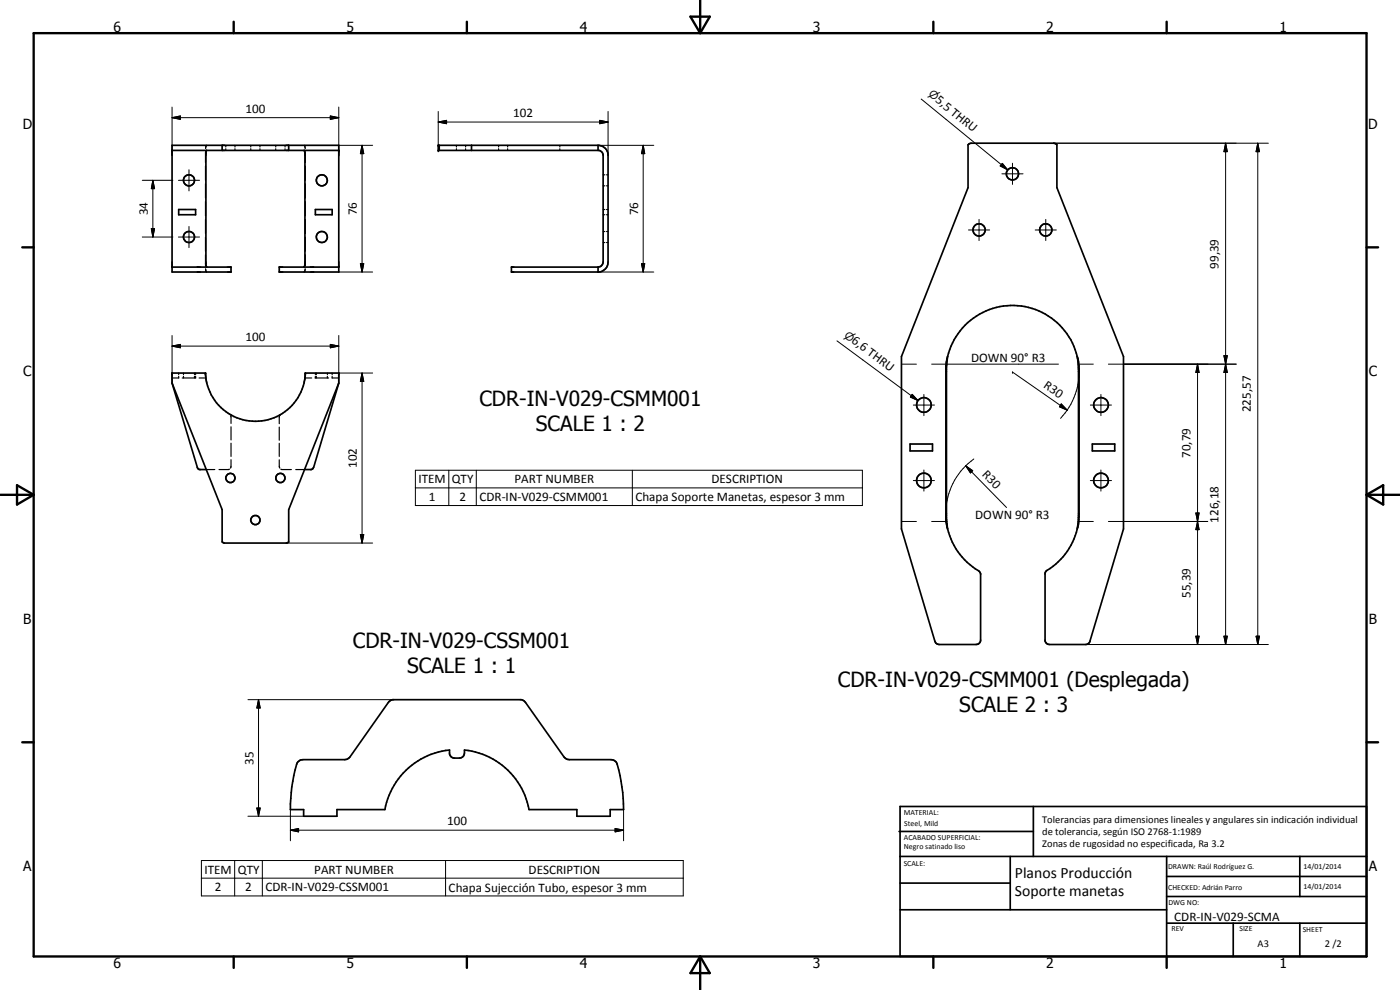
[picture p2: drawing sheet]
<svg xmlns="http://www.w3.org/2000/svg" width="420mm" height="297mm" viewBox="0 0 420 297" stroke-linecap="round" stroke-linejoin="round" font-family="sans-serif">
<g fill="none" stroke="#000" stroke-width=".51">
<path d="M51.6 45.1h50.1M62 45.1l-.2 .7v33.7l.2 .6M66.7 43.6v1.5M86.6 43.6v1.5M91.3 45.1l.2 .9v33.2l-.2 .9M131.8 43.6v1.5M141.5 43.6v1.5M179.5 43.6h-48v1.5h48.3l.5 .3 .5 .4 .2 .8v32a1.6 1.6 0 0 1-1.5 1.5M179.5 43.6v1.5M179.5 43.6a3 3 0 0 1 3 3v32a2.96 2.96 0 0 1-3 3M53.6 62.9h5.1v1.5h-5.1zM94.6 62.9h5.1v1.5h-5.1z"/>
<path d="M51.6 80.1h17.7v1.5h-17.7v-38h50.1v38h-17.9v-1.5h17.9M179.5 80.1h-26v1.5h26M179.5 80.1v1.5M51.6 114.9l15.1 38v9.7l.7 .3h18.5l.7-.3v-9.7l15.1-38M51.6 114.9v-3h10.1l.1 1.1a15 15 0 0 0 15.4 13.4 15 15 0 0 0 14.4-14.5h10.1v3M51.6 114.9l7.7 25.5 .6 .5h2M101.7 114.9l-7.6 25.3-.7 .7h-2M284.4 107l-.5 2.7v46.3l.5 2.7M284.4 107l-.4 3.4v44.9l.4 3.4M284.4 107a20 20 0 0 1 19.4-15.3 20 20 0 0 1 19.5 15.3M323.3 107l.4 3.9v43.8l-.4 4M323.3 107l.4 1.5 .1 2.1v44.5l-.1 2.1-.4 1.5"/>
<path d="M273.1 133.2h6.8v2.1h-6.8zM327.8 133.2h6.7v2.1h-6.7zM284.4 158.7a21.2 21.2 0 0 0 9.6 12.9l.3 .5-.1 20.4a1.3 1.3 0 0 1-1.3 .9h-11.1l-1-.5-10.3-34.2v-51.7l20-50.7v-12.9l1-.4h24.7l1 .4v12.9l20 50.7v51.7l-10.2 34-.6 .6-.6 .1h-10.9a1.33 1.33 0 0 1-1.3-1.1v-20.3l.2-.5a20.7 20.7 0 0 0 9.5-12.8M89.5 228.5l.8-.5 .6-.1h12.5l.9-.2 .8-.6 11.4-16.3 1.3-.9 38.9 .1 1 .8 11.5 16.3 .8 .6 .9 .2h12.4a1.97 1.97 0 0 1 1.9 1.5l.9 3.3 .8 5.1 .2 5.1h-4v2h-10v-2h-14.3a22 22 0 0 0-19.4-17.9 1.77 1.77 0 0 1-1.5 2.5h-1.5l-.9-.3-.6-1v-1.2a22 22 0 0 0-19.4 17.9h-14.4v2h-10v-2h-3.9a41.4 41.4 0 0 1 2.1-14.1zM269.8 249.5h40.3M270.1 242h140v45h-140zM270.1 257h140M303.2 257v16M310.1 242v15M350.1 257v30M390.1 257v12M270.1 265h33.1"/>
<path d="M270.1 273h80M350.1 277h60M350.1 269h60M350.1 263h60M370.1 277v10M390.1 277v10"/>
<circle cx="56.7" cy="54.1" r="1.66"/>
<circle cx="96.6" cy="54.1" r="1.66"/>
<circle cx="303.8" cy="52.2" r="1.84"/>
<circle cx="56.7" cy="71.1" r="1.66"/>
<circle cx="96.6" cy="71.1" r="1.66"/>
<circle cx="293.8" cy="69" r="1.82"/>
<circle cx="313.8" cy="69" r="1.83"/>
<circle cx="277.3" cy="121.5" r="2.2"/>
<circle cx="330.4" cy="121.5" r="2.2"/>
<circle cx="69.2" cy="143.4" r="1.38"/>
<circle cx="76.7" cy="156" r="1.38"/>
<circle cx="84.1" cy="143.4" r="1.36"/>
<circle cx="277.3" cy="144.2" r="2.2"/>
<circle cx="330.4" cy="144.1" r="2.21"/>
</g>
<g fill="none" stroke="#000" stroke-width=".35">
<path d="M61.7 45.6v3.2M61.7 49.8v4.3M61.7 55.2v4.2M62 43.6l-.3 .9M67.8 43.6v.5M67.8 44.6v.5M70.5 43.6v.5M70.5 44.6v.5M75.3 43.6v.5M75.3 44.6v.5M78 43.6v.5M78 44.6v.5"/>
<path d="M82.8 43.6v.5M82.8 44.6v.5M85.5 43.6v.5M85.5 44.6v.5M91.3 43.6l.3 .9M91.6 45.6v3.2M91.6 49.8v4.3M91.6 55.2v4.2M137 43.6v.5M137 44.6v.5M139.7 43.6v.5M139.7 44.6v.5"/>
<path d="M149.6 43.6v.5M149.6 44.6v.5M152.3 43.6v.5M152.3 44.6v.5M168 43.6v.5M168 44.6v.5M181 55.8h.5M181 52.5h.5M182 55.8h.5M182 52.5h.5M61.7 60.5v4.3M61.7 65.8v4.3"/>
<path d="M61.7 71.2v4.2M61.7 76.5v3.2M91.6 60.5v4.3M91.6 65.8v4.3M91.6 71.2v4.2M91.6 76.5v3.2M181 64.4h.5M181 62.9h.5M181 72.8h.5M181 69.5h.5M182 64.4h.5M182 62.9h.5"/>
<path d="M182 72.8h.5M182 69.5h.5M61.7 80.7l.3 .9M91.6 80.7l-.3 .9M53.6 111.9v.5M53.6 112.9v.5h-2M54.7 113.4h4M55.1 111.9v.5M55.1 112.9v.5M58.4 111.9v.5M58.4 112.9v.5M58.7 111.9v.5"/>
<path d="M58.7 112.9v.5M59.8 113.4h2M91.5 113.4h2M94.6 113.4h4M94.6 111.9v.5M94.6 112.9v.5M94.9 111.9v.5M94.9 112.9v.5M98.2 111.9v.5M98.2 112.9v.5M99.6 113.4h2.1M99.7 111.9v.5"/>
<path d="M99.7 112.9v.5M68.9 124.2l.2 .3M69.2 124.8l.1 2.2M69.3 137.9l-.1 2.5M69.3 128.1v3.9M69.3 133v3.9M83.8 138l.2 2.4M83.8 128.1v4M83.8 133v3.9M83.9 124.8l-.1 2.3M84.3 124.3l-.2 .2M61.9 140.9h2.6"/>
<path d="M68.8 140.8l-3.1 .1M84.3 140.8l3.1 .1M88.8 140.9h2.6"/>
</g>
<g fill="#000">
<circle cx="51.6" cy="45.1" r=".25"/>
<circle cx="101.7" cy="45.1" r=".25"/>
<circle cx="131.5" cy="43.6" r=".25"/>
<circle cx="131.5" cy="45.1" r=".25"/>
<circle cx="51.6" cy="111.9" r=".25"/>
<circle cx="61.7" cy="111.9" r=".25"/>
<circle cx="91.6" cy="111.9" r=".25"/>
<circle cx="101.7" cy="111.9" r=".25"/>
</g>
<g fill="none" stroke="#000" stroke-width=".3">
<path d="M51.6 35.3l2.5-.5v1zM51.6 35.3h50.1M51.6 32.1v14.5M99.1 34.8l2.6 .5-2.6 .5zM101.7 32.1v14.5M131.5 36.6l2.5-.5v1zM131.5 36.6h51M131.5 33.4v10.2M180 36.1l2.5 .5-2.5 .5zM182.5 33.4v13.2M276.5 29.7l25.9 21.3M42.7 54.1h9.2"/>
<path d="M45.9 54.1l.5 2.5h-1zM45.9 54.1v17M53.5 54.1h6.4M56.7 50.9v6.4M101.7 43.6h10.1M108.7 43.6l.5 2.5h-1zM108.7 43.6v38M179.5 43.6h16.7M193 43.6l.5 2.5h-1zM193 43.6v38M300.7 52.2h6.3M300.8 49l1.6 2-2.2-1.2z"/>
<path d="M303.9 49v6.3M316.2 43h64.4M367.8 43l.5 2.5h-1zM367.8 43v150.4M377.5 43l.5 2.5h-1zM377.5 43v150.4M42.7 71.1h9.2M45.4 68.6h1l-.5 2.5zM53.5 71.1h6.4M56.7 67.9v6.4M108.2 79.1h1l-.5 2.5zM192.5 79.1h1l-.5 2.5z"/>
<path d="M290.6 69h6.4M293.8 65.8v6.4M310.7 69h6.3M313.8 65.8v6.4M101.7 81.6h10.1M179.5 81.6h16.7M51.6 103.8l2.5-.5v1.1zM51.6 100.7v11.2M51.6 103.8h50.1M99.1 103.3l2.6 .5-2.6 .6zM101.7 100.7v11.2h10.1M108.7 111.9l.5 2.5h-1z"/>
<path d="M108.7 111.9v51M251.2 102.3l24.3 17.9M270.5 109.3h4.5M273.8 118.3l1.7 1.9-2.3-1.1zM277.3 118.4v6.3M279.6 109.3h38.1M303.9 111.6h.1M303.9 111.6l16.4 11.5M323.3 107a20 20 0 0 1-3 16.1M323.6 109.3h4.5M330.4 118.4v6.3M332.6 109.3h38.4"/>
<path d="M359.4 109.3l.5 2.5h-1zM359.4 109.3v84.1M367.3 106.7h1l-.5 2.6zM367.3 106.7h1l-1 5.1h1zM367.8 109.3l.5 2.5h-1zM274.1 121.5h6.3M289.8 139.8l2.1 1.4-.7 .7zM289.8 139.8l12.3 12.5M292.3 137.7a20.1 20.1 0 0 0-7.9 21M318.5 121.2l1.8 1.9-2.3-1.1zM320.3 123.1l-2 2.4M327.2 121.5h6.4"/>
<path d="M124.7 141.1h134.1v10.6h-134.1zM124.7 146.4h134.1M134.7 141.1v10.6M142.9 141.1v10.6M189.8 141.1v10.6M270.5 156.5h4.5M274.1 144.2h6.3M277.3 141v6.4M279.6 156.5h4.5M323.6 156.5h4.5M327.2 144.2h6.4M330.4 141v6.4"/>
<path d="M332.6 156.5h29.8M358.9 153.9h1l-.5 2.6zM359.4 156.5l.5 2.4h-1zM85.9 162.9h25.9M108.2 160.4h1l-.5 2.5zM325.8 193.4h54.8M358.9 190.9h1l-.5 2.5zM367.3 190.9h1l-.5 2.5zM377 190.9h1l-.5 2.5zM74.4 209.9h43.8M77.6 209.9l.5 2.5h-1zM77.6 209.9v35"/>
<path d="M60.4 258.2h144.7v10.6h-144.7zM70.4 258.2v10.6M74.4 244.9h16.7M77.1 242.4h1l-.5 2.5zM78.7 258.2v10.6M87.2 249.1l2.4-.5v1zM87.2 249.1h99.9M87.2 242.9v9.4M133.7 258.2v10.6M184.6 248.6l2.5 .5-2.5 .5zM187.1 242.9v9.4M60.4 263.5h144.7"/>
</g>
<g fill="none" stroke="#000" stroke-width=".71">
<path d="M10.1 9.9h400v277.1h-400zM70.1 6.5v3.4M140.1 6.5v3.4M207.2 5h5.8l-2.9 4.9zM210.1 0v9.9M280.1 6.5v3.4M350.1 6.5v3.4M6.7 74.2h3.4M410.1 74.2h3.5M.1 148.5h10M5.1 145.6l5 2.9-5 2.9zM410.1 148.5h10"/>
<path d="M410.1 148.5l5-2.9v5.8zM6.7 222.7h3.4M410.1 222.7h3.5M70.1 287v3.4M140.1 287v3.4M210.1 287v10M210.1 287l2.9 5h-5.8zM280.1 287v3.4M350.1 287v3.4"/>
</g>
<g fill="#000">
<path d="M51.6 35.3l2.5-.5v1zM99.1 34.8l2.6 .5-2.6 .5zM131.5 36.6l2.5-.5v1zM180 36.1l2.5 .5-2.5 .5zM45.9 54.1l.5 2.5h-1zM108.7 43.6l.5 2.5h-1zM193 43.6l.5 2.5h-1zM300.8 49l1.6 2-2.2-1.2zM367.8 43l.5 2.5h-1zM377.5 43l.5 2.5h-1zM45.4 68.6h1l-.5 2.5zM108.2 79.1h1l-.5 2.5z"/>
<path d="M192.5 79.1h1l-.5 2.5zM51.6 103.8l2.5-.5v1.1zM99.1 103.3l2.6 .5-2.6 .6zM108.7 111.9l.5 2.5h-1zM273.8 118.3l1.7 1.9-2.3-1.1zM359.4 109.3l.5 2.5h-1zM367.3 106.7h1l-.5 2.6zM367.8 109.3l.5 2.5h-1zM318.5 121.2l1.8 1.9-2.3-1.1zM289.8 139.8l2.1 1.4-.7 .7zM358.9 153.9h1l-.5 2.6zM359.4 156.5l.5 2.4h-1z"/>
<path d="M108.2 160.4h1l-.5 2.5zM358.9 190.9h1l-.5 2.5zM367.3 190.9h1l-.5 2.5zM377 190.9h1l-.5 2.5zM77.6 209.9l.5 2.5h-1zM77.1 242.4h1l-.5 2.5zM87.2 249.1l2.4-.5v1zM184.6 248.6l2.5 .5-2.5 .5z"/>
</g>
<g font-size="6.3">
<text x="143.9" y="121.9">CDR-IN-V029-CSMM001</text>
<text x="160.9" y="129.5">SCALE 1 : 2</text>
<text x="105.9" y="194.4">CDR-IN-V029-CSSM001</text>
<text x="122.2" y="201.8">SCALE 1 : 1</text>
<text x="251.4" y="206.1">CDR-IN-V029-CSMM001 (Desplegada)</text>
<text x="287.9" y="213.7">SCALE 2 : 3</text>
</g>
<g font-size="4.7">
<text x="304.6" y="263.5">Planos Producción</text>
<text x="304.6" y="268.9">Soporte manetas</text>
</g>
<g font-size="4.2">
<text x="34" y="9.6">6</text>
<text x="104" y="9.6">5</text>
<text x="174" y="9.6">4</text>
<text x="244" y="9.6">3</text>
<text x="314" y="9.6">2</text>
<text x="384" y="9.6">1</text>
<text x="6.8" y="38.7">D</text>
<text x="410.6" y="38.7">D</text>
<text x="7" y="112.9">C</text>
<text x="410.8" y="112.9">C</text>
<text x="7" y="187.1">B</text>
<text x="410.8" y="187.1">B</text>
<text x="7" y="261.4">A</text>
<text x="410.8" y="261.4">A</text>
<text x="34" y="290.4">6</text>
<text x="104" y="290.4">5</text>
<text x="174" y="290.4">4</text>
<text x="244" y="290.4">3</text>
<text x="314" y="290.4">2</text>
<text x="384" y="290.4">1</text>
</g>
<g font-size="3.9">
<text x="73.7" y="33.8">100</text>
<text x="154" y="35.1">102</text>
<text x="280.6" y="30.4" transform="rotate(39 280.6 30.4)">5,5 THRU</text>
<text x="44.4" y="64.6" transform="rotate(-90 44.4 64.6)">34</text>
<text x="107.1" y="64.6" transform="rotate(-90 107.1 64.6)">76</text>
<text x="191.5" y="64.6" transform="rotate(-90 191.5 64.6)">76</text>
<text x="365.7" y="80.6" transform="rotate(-90 365.7 80.6)">99,39</text>
<text x="73.7" y="102.3">100</text>
<text x="255.3" y="102.7" transform="rotate(36 255.3 102.7)">6,6 THRU</text>
<text x="291.4" y="108.5">DOWN 90° R3</text>
<text x="313" y="116.1" transform="rotate(35 313 116.1)">R30</text>
<text x="375.4" y="123.7" transform="rotate(-90 375.4 123.7)">225,57</text>
<text x="357.3" y="137.4" transform="rotate(-90 357.3 137.4)">70,79</text>
<text x="107.1" y="140.5" transform="rotate(-90 107.1 140.5)">102</text>
<text x="294.6" y="142.4" transform="rotate(45 294.6 142.4)">R30</text>
<text x="125.6" y="145">ITEM</text>
<text x="135.6" y="145">QTY</text>
<text x="154.4" y="145">PART NUMBER</text>
<text x="213.6" y="145">DESCRIPTION</text>
<text x="128.7" y="150.3">1</text>
<text x="137.9" y="150.3">2</text>
<text x="143.9" y="150.3">CDR-IN-V029-CSMM001</text>
<text x="190.7" y="150.4">Chapa Soporte Manetas, espesor 3 mm</text>
<text x="292.7" y="155.7">DOWN 90° R3</text>
<text x="365.7" y="156.8" transform="rotate(-90 365.7 156.8)">126,18</text>
<text x="357.3" y="179.4" transform="rotate(-90 357.3 179.4)">55,39</text>
<text x="76.1" y="229.4" transform="rotate(-90 76.1 229.4)">35</text>
<text x="134.2" y="247.6">100</text>
<text x="61.4" y="262.1">ITEM</text>
<text x="71.4" y="262.1">QTY</text>
<text x="94.3" y="262.1">PART NUMBER</text>
<text x="158.7" y="262.1">DESCRIPTION</text>
<text x="64.5" y="267.4">2</text>
<text x="73.6" y="267.4">2</text>
<text x="79.7" y="267.4">CDR-IN-V029-CSSM001</text>
<text x="134.7" y="267.5">Chapa Sujección Tubo, espesor 3 mm</text>
<text x="352.4" y="276.3">CDR-IN-V029-SCMA</text>
</g>
<g font-size="3.3">
<text x="278.4" y="28.6" transform="rotate(39 278.4 28.6)">n</text>
<text x="253.1" y="101" transform="rotate(36 253.1 101)">n</text>
</g>
<g font-size="3.1">
<text x="312.7" y="246.8">Tolerancias para dimensiones lineales y angulares sin indicación individual</text>
<text x="312.7" y="250.4">de tolerancia, según ISO 2768-1:1989</text>
<text x="312.7" y="254">Zonas de rugosidad no especificada, Ra 3.2</text>
<text x="377.4" y="284.1">A3</text>
<text x="397.6" y="284.2">2 /2</text>
</g>
<g font-size="2.4">
<text x="271.2" y="244.4">MATERIAL:</text>
<text x="271.3" y="252">ACABADO SUPERFICIAL:</text>
<text x="271.4" y="247.9">Steel, Mild</text>
<text x="271.3" y="254.6">Negro satinado liso</text>
<text x="271.2" y="259.7">SCALE:</text>
<text x="350.6" y="260.8">DRAWN: Raúl Rodríguez G.</text>
<text x="391.2" y="260.6">14/01/2014</text>
<text x="350.6" y="267.1">CHECKED: Adrián Parro</text>
<text x="391.2" y="266.7">14/01/2014</text>
<text x="350.6" y="271.4">DWG NO:</text>
<text x="351.6" y="279.3">REV</text>
<text x="372" y="279.4">SIZE</text>
<text x="391" y="279.6">SHEET</text>
</g>
</svg>
